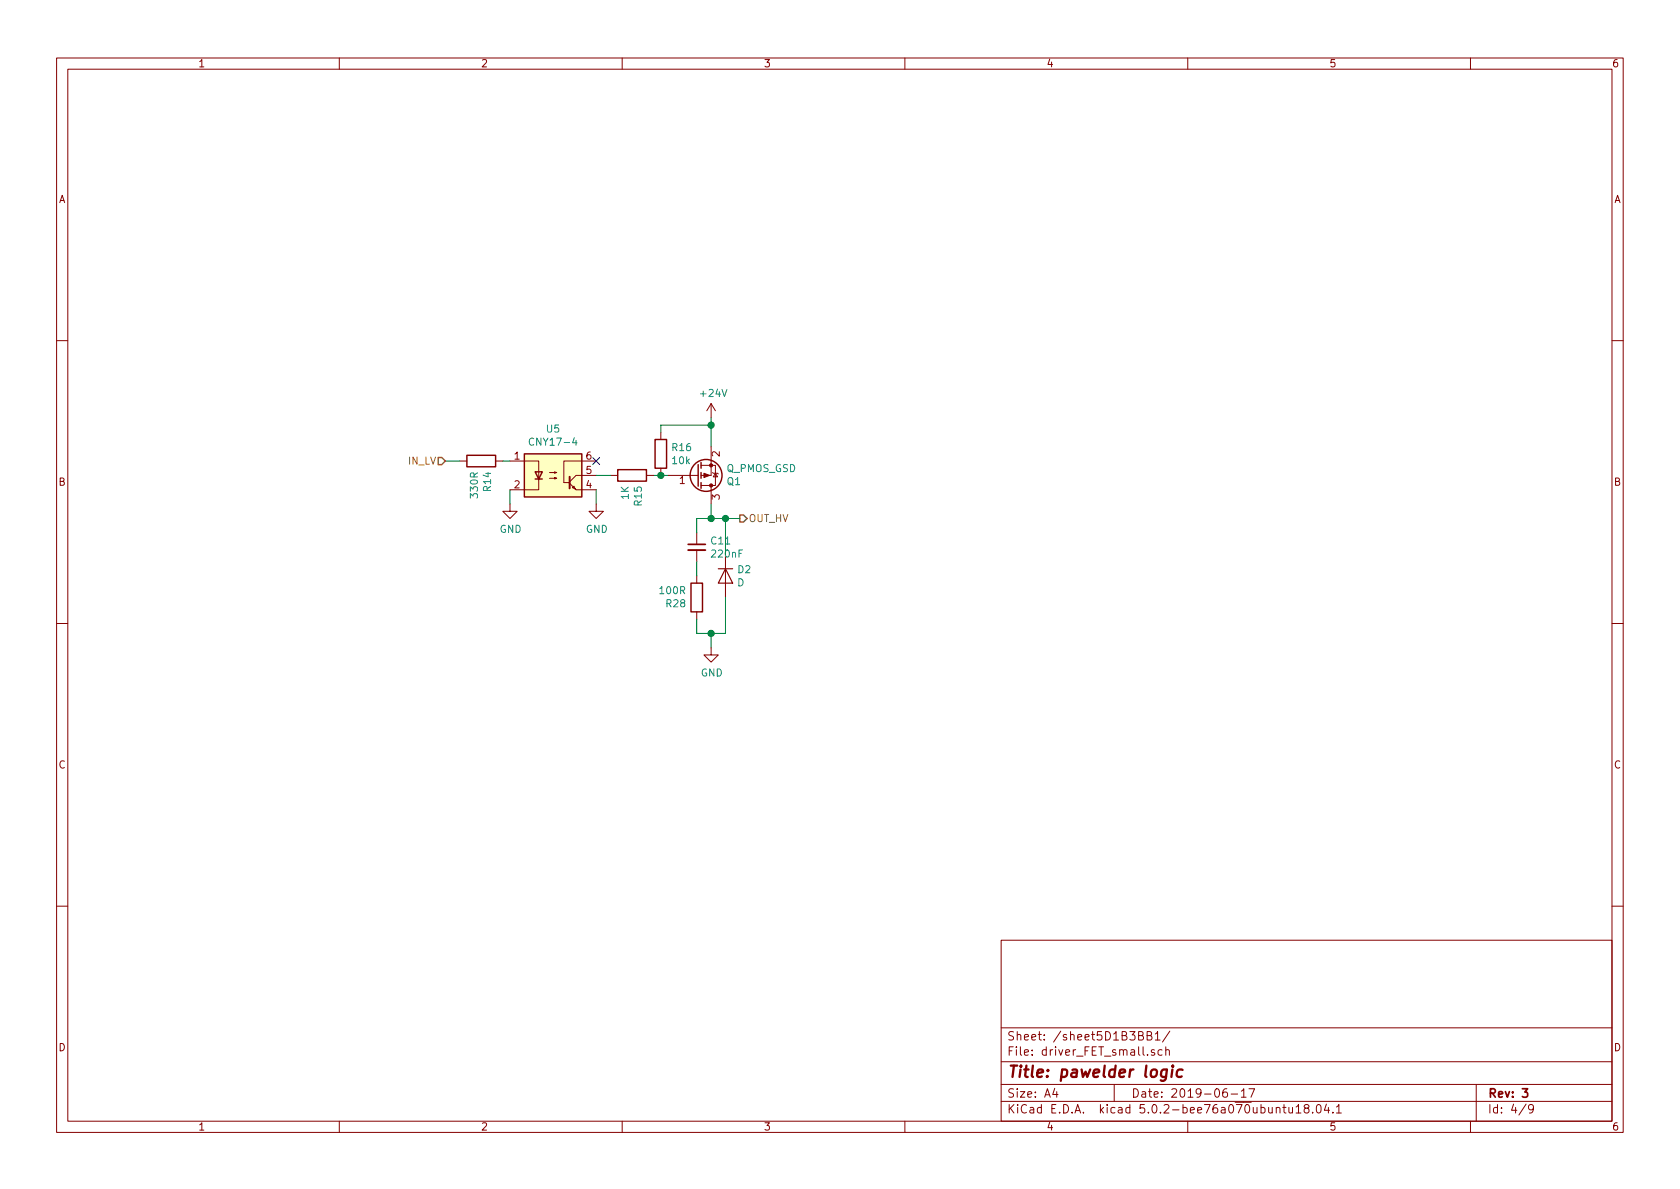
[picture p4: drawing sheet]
<svg xmlns="http://www.w3.org/2000/svg" width="297mm" height="210mm" viewBox="0 0 297 210" stroke-linecap="round" stroke-linejoin="round" font-family="sans-serif">
<g fill="none" stroke="#840000" stroke-width=".18">
<path d="M10 10.3h277v189.9h-277zM12 12.2h273v186.1h-273zM60 10.3v1.9M110 10.3v1.9M160 10.3v1.9M210 10.3v1.9M260 10.3v1.9M10 60.2h2M116.8 76.4v1.3M125.7 71.4l-.7 1.2M125.7 71.4v2.5M125.7 79v5.1h-1.7"/>
<path d="M125.7 71.4l.8 1.2M285 60.2h2M81.3 81.5h1.2M87.6 81.5h1.3M90.2 81.5h5v3.3M90.2 89.1v1.3h1.2l-1.2 1.3-1.3-1.3h1.3M95.2 84.7v1.9h-5M97.2 84.6h1.2l-.4 .1v-.3l.4 .2M97.2 83.6h1.2l-.4 .1v-.3l.4 .2M100.7 85.5l1.2 1.1h3.5M101.2 86.2l.3-.2 .2 .5zM105.4 81.5h-5.7v3.8h1"/>
<path d="M105.4 89.1v1.3h1.3l-1.3 1.3-1.3-1.3h1.3M105.4 84.1h-3.5l-1.2 1.1M107.9 84.1h1.3M114.3 84.1h1.3M116.8 82.8v1.3M118.1 84.1h5.1M123.2 94.2v2.1M123.2 97.3v2M123.2 84.1h.2M124 82.3h2.5v3.5h-.8M124 85.8h1.7M125.7 85.8v3.3"/>
<path d="M126 83.6l.1 .1h.8l.1 .1M126.5 83.7l.4 .6h-.8zM128.3 98v7.7M10 110.3h2M123.2 101.8v1.3M123.2 108.2v1.3M125.7 114.5v1.3h1.3l-1.3 1.3-1.2-1.3h1.2M285 110.3h2M10 160.2h2M177 166.3h108v32h-108zM285 160.2h2M60 198.3v1.9"/>
<path d="M110 198.3v1.9M160 198.3v1.9M177 194.8h108M177 191.8h108M177 187.8h108M177 181.8h108M186.5 192.5l-.4 1h1M186.8 193v1M197 191.8v3M201.3 183.1l.8-.1v-.3l-.1-.2-.7-.1v1.5h.6l.3-.3a.41 .41 0 0 0-.4-.5M202.8 183.1l.8-.1v-.3l-.1-.2-.7-.1v1.5h.6l.3-.3a.41 .41 0 0 0-.4-.5M204.1 185.7l-.3-.1-.2 .2v.2l.5 .2v.3h-.5"/>
<path d="M204.3 182.8l.4-.4v1.5M204.3 183.9h.8M205.5 185.7l-.4-.1-.4 .3 .1 .6 .3 .1 .4-.1M206.1 185.7l.2-.1 .4 .1 .1 .9M206.1 185.1v1.5M206.8 182.3l-1.3 2M210 198.3v1.9M216.9 192.5a.62 .62 0 0 0-.7 .7l.1 .7 .2 .1 .5-.1v-.5l-.1-.2-.4-.1-.3 .3M217.7 193.5h1.1M219.5 193l.4-.5v1.5M219.5 194h.8M220.8 192.5h1l-.6 1.5"/>
<path d="M226.8 195.8h.6M227 195.3v1.3l.4 .2M227.9 195.8v.9l.4 .1 .2-.1M228.5 195.8v1M229.2 195.8l.4-.5v1.5M229.2 196.8h.8M230.9 196l-.2-.2-.1-.2 .3-.3h.3l.2 .3v.2l-.7 .2a.48 .48 0 0 0 0 .7l.2 .1 .5-.1a.48 .48 0 0 0-.2-.7M232.1 196.7v.1M232.9 195.5l.3-.2a.94 .94 0 0 1 0 1.5l-.4-.3-.1-.6zM234.5 195.2l-.3 1.1h.9M234.9 195.8v1M235.7 196.7v.1"/>
<path d="M236.3 195.8l.4-.5v1.5M236.3 196.8h.9M260 198.3v1.9M261 191.8v6.5M269.8 195.2l-1.2 2M271.1 196l-.3 .3-.4-.1-.1-.2v-.4l.1-.2 .4-.1 .2 .2a1.19 1.19 0 0 1-.2 1.2l-.4 .1"/>
</g>
<path d="M121.7 96.3h3M269.2 192.5h.9l-.5 .6 .4 .1v.7l-.2 .1-.6-.1" fill="none" stroke="#840000" stroke-width=".3"/>
<path d="M206.3 189.1l-.2 1.6a.58 .58 0 0 1-.9 .3M206.3 189.2a.68 .68 0 0 0-1 .3v.6l.1 .2 .2 .1 .6-.1M207.3 189.1l-.2 1.3M207.4 188.4l-.1 .2 .2-.1-.1-.1-.1 .2M209.1 189.2a.68 .68 0 0 0-1 .3l-.1 .6 .2 .2 .2 .1 .5-.1" fill="none" stroke="#840000" stroke-width=".41"/>
<g fill="none" stroke="#008400" stroke-width=".18">
<path d="M125.7 73.9v5.1M125.7 75.2h-8.9v1.2M78.7 81.5h2.6M88.9 81.5h1.3M90.2 86.6v2.5M105.4 84.1h2.5M105.4 86.6v2.5M115.6 84.1h2.5M123.2 99.3v2.5M125.7 89.1v2.6M128.3 91.7v6.3M130.8 91.7h-7.6v2.5"/>
<path d="M125.7 112v2.5M128.3 105.7v6.3h-5.1v-2.5"/>
</g>
<g fill="none" stroke="#840000" stroke-width=".25">
<path d="M115.8 77.7h2.1v5.1h-2.1zM82.5 80.5h5.1v2h-5.1zM92.7 80.3h10.2v7.6h-10.2zM94.6 83.4h1.3l-.7 1.3zM94.6 84.7h1.3M109.2 83.1h5.1v2h-5.1zM123.4 82.2v3.8M124 81.8v1M124 83.6v1M124 85.3v1.1M122.2 103.1h2v5.1h-2z"/>
<circle cx="124.8" cy="84.1" r="2.82"/>
</g>
<g fill="#008400" stroke="#008400" stroke-width=".25">
<circle cx="116.8" cy="84.1" r=".51"/>
<circle cx="125.7" cy="75.2" r=".51"/>
<circle cx="125.7" cy="91.7" r=".51"/>
<circle cx="128.3" cy="91.7" r=".51"/>
<circle cx="125.7" cy="112" r=".51"/>
</g>
<g fill="#840000" stroke="#840000" stroke-width=".18">
<path d="M124.5 83.7l1 .4-1 .3z"/>
<circle cx="125.7" cy="82.3" r=".28"/>
<circle cx="125.7" cy="85.8" r=".28"/>
</g>
<path d="M127 100.6h2.5M128.3 100.6l1.2 2.5h-2.5z" fill="none" stroke="#840000" stroke-width=".2"/>
<path d="M77.5 80.9h.6l.6 .6-.6 .7h-.6zM130.8 91.1h.6l.7 .6-.7 .6h-.6z" fill="none" stroke="#848400" stroke-width=".25"/>
<path d="M121.7 97.3h3" fill="none" stroke="#840000" stroke-width=".33"/>
<path d="M92.7 80.3h10.2v7.6h-10.2z" fill="#ffffc2" stroke="#ffffc2" stroke-width=".18"/>
<path d="M100.7 84.3v2.1" fill="none" stroke="#840000" stroke-width=".36"/>
<path d="M94.4 77.6a.6 .6 0 0 0-.9 .4 .6 .6 0 0 0 .6 .7l.3-.1M101.5 77.4l-.3 .9h.8" fill="none" stroke="#008484" stroke-width=".18"/>
<path d="M104.8 80.9l1.2 1.2M106 80.9l-1.2 1.2" fill="none" stroke="#000084" stroke-width=".18"/>
<text font-size="2.8" fill="#840000" x="178" y="190.5">Title: pawelder logic</text>
<g font-size="2.1" fill="#840000">
<text x="178" y="184">Sheet: /sheet5D1B3BB1/</text>
<text x="178" y="186.7">File: driver_FET_small.sch</text>
<text x="178" y="196.9">KiCad E.D.A. kicad 5.0.2-bee76a070ubuntu18.04.1</text>
<text x="178" y="194.1">Size: A4</text>
<text x="200" y="194.1">Date: 2019-06-17</text>
<text x="263" y="194.1">Rev: 3</text>
<text x="263" y="196.9">Id: 4/9</text>
</g>
<g font-size="1.8" fill="#840000">
<text x="35" y="11.9">1</text>
<text x="85" y="11.9">2</text>
<text x="135" y="11.9">3</text>
<text x="185" y="11.9">4</text>
<text x="235" y="11.9">5</text>
<text x="285" y="11.9">6</text>
<text x="10.4" y="35.9">A</text>
<text x="285.4" y="35.9">A</text>
<text x="91" y="81.3">1</text>
<text x="103.7" y="83.8">5</text>
<text x="103.7" y="81.3">6</text>
<text x="127.3" y="80.7" transform="rotate(-90 127.3 80.7)">2</text>
<text x="10.4" y="85.9">B</text>
<text x="91" y="86.4">2</text>
<text x="103.7" y="86.4">4</text>
<text x="120.2" y="85.6">1</text>
<text x="127.3" y="88.4" transform="rotate(-90 127.3 88.4)">3</text>
<text x="285.4" y="85.9">B</text>
<text x="10.4" y="135.9">C</text>
<text x="285.4" y="135.9">C</text>
<text x="10.4" y="185.9">D</text>
<text x="285.4" y="185.9">D</text>
<text x="35" y="199.9">1</text>
<text x="85" y="199.9">2</text>
<text x="135" y="199.9">3</text>
<text x="185" y="199.9">4</text>
<text x="235" y="199.9">5</text>
<text x="285" y="199.9">6</text>
</g>
<g font-size="1.8" fill="#008484">
<text x="124" y="70.2">+24V</text>
<text x="96.7" y="76.5">U5</text>
<text x="94.2" y="78.8">CNY17-4</text>
<text x="118.9" y="79.8">R16</text>
<text x="118.9" y="82.1">10k</text>
<text x="128.4" y="83.5">Q_PMOS_GSD</text>
<text x="84.5" y="87.9" transform="rotate(-90 84.5 87.9)">330R</text>
<text x="86.8" y="86.8" transform="rotate(-90 86.8 86.8)">R14</text>
<text x="111.2" y="88.3" transform="rotate(-90 111.2 88.3)">1K</text>
<text x="113.5" y="89.4" transform="rotate(-90 113.5 89.4)">R15</text>
<text x="128.6" y="85.8">Q1</text>
<text x="88.3" y="94.2">GND</text>
<text x="103.6" y="94.2">GND</text>
<text x="125.8" y="96.3">C11</text>
<text x="126" y="98.6">220nF</text>
<text x="130.5" y="101.4">D2</text>
<text x="116.8" y="105.1">100R</text>
<text x="117.9" y="107.4">R28</text>
<text x="130.4" y="103.7">D</text>
<text x="123.9" y="119.6">GND</text>
</g>
<g font-size="1.8" fill="#848400">
<text x="72.2" y="82.2">IN_LV</text>
<text x="132.3" y="92.3">OUT_HV</text>
</g>
</svg>
